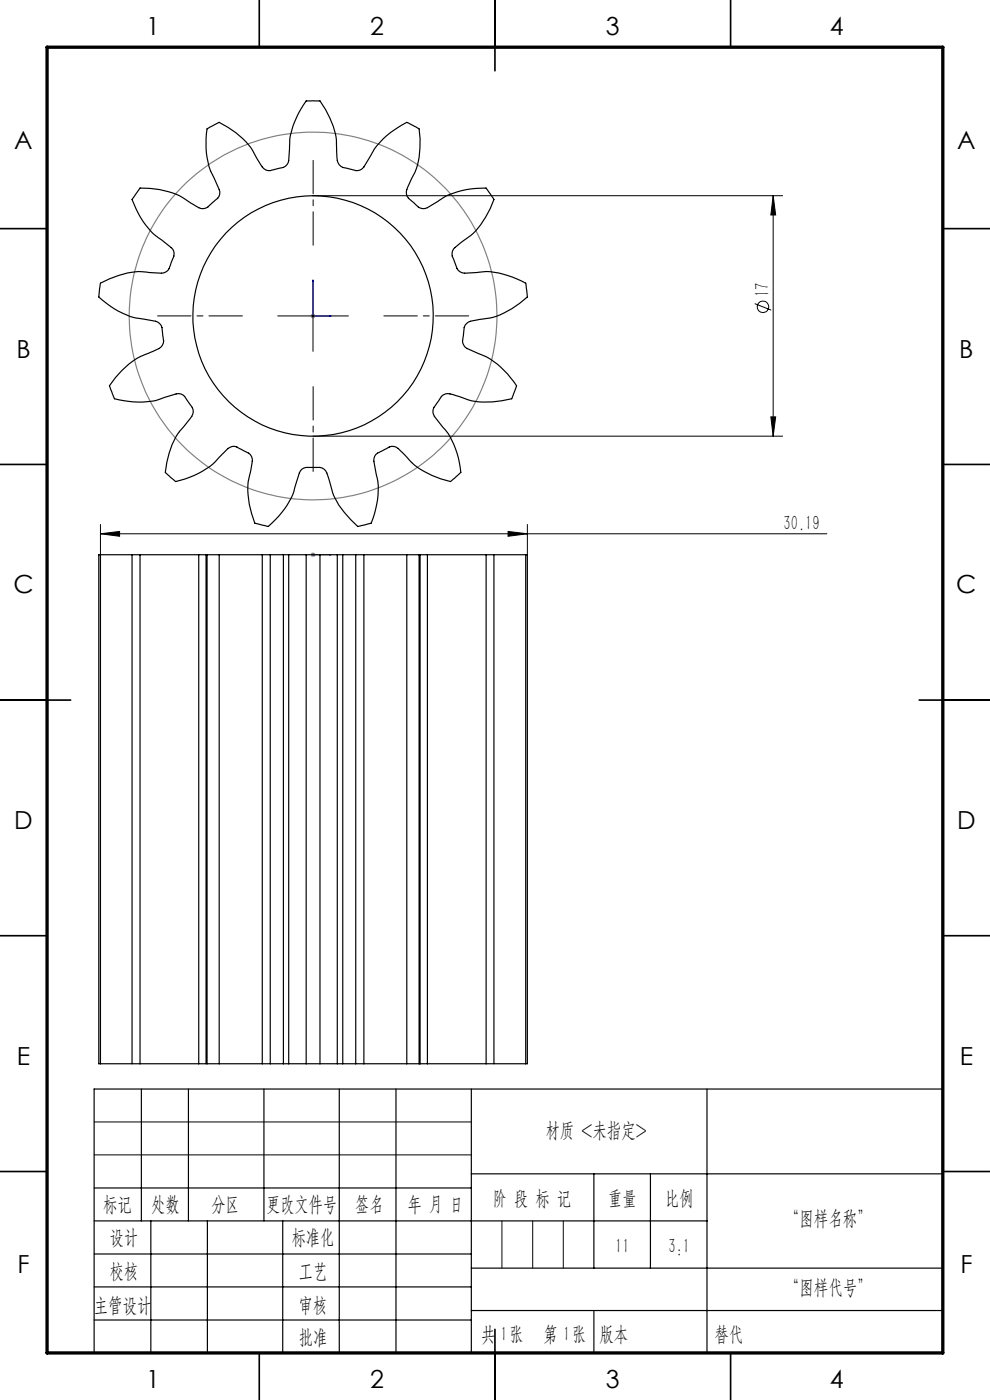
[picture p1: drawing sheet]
<svg xmlns="http://www.w3.org/2000/svg" width="210mm" height="297mm" viewBox="0 0 210 297" stroke-linecap="round" stroke-linejoin="round" font-family="sans-serif">
<g fill="none" stroke="#000" stroke-width=".21">
<path d="M66.4 41.5h99.6M66.4 59.5v15M164 41.5l.5 4.1h-1zM164 41.5v51M58.9 67h15M160.1 64.4l3.5 1.4M66.4 92.5h99.6M163.5 88.4h1l-.5 4.1zM21.3 113.2l4.1-.5v1.1zM21.3 111.3v6.4M21.3 113.2h154.1M107.8 112.7l4.1 .5-4.1 .6z"/>
<path d="M111.9 111.3v6.4M20 238h80M20 245h80"/>
<circle cx="161.8" cy="65.1" r="1.2"/>
</g>
<path d="M66.4 59.4l.1 .4h-.2zM66.4 59.4v7.6h3.8M69.8 67h.4l-.4 .1zM66.3 117.7h.2zM66.4 117.7h.1M66.4 117.7h3.8M70.2 117.7h-.3h.3" fill="none" stroke="#00f" stroke-width=".21"/>
<path d="M65.9 67h1M66 66.7l.7 .7M66.4 66.5v1M66.7 66.7l-.7 .7M65.9 117.7h1M66 117.3l.7 .7M66.4 117.2v1M66.7 117.3l-.7 .7" fill="none" stroke="#808080" stroke-width=".21"/>
<circle cx="66.4" cy="67" r="39" fill="none" stroke="#808080" stroke-width=".25"/>
<g fill="none" stroke="#000" stroke-width=".25">
<path d="M30 231v28M40 231v28M56 231v28M72 231v56M84 231v56M100 231v56M150 231v56M200 231h-180v56M20 252h80M20 259h130M32 259v28M44 259v28"/>
<path d="M60 259v28M100 249h100M126 249v20M138 249v20M20 266h80M20 273h80M100 269h100M100 278h100M20 280h80"/>
</g>
<g fill="none" stroke="#000" stroke-width=".35">
<path d="M55 0v10M105 0v15M155 0v10M0 48.5h10M200 48.5h10M0 98.5h10M200 98.5h10M0 148.5h15M195 148.5h15M0 198.5h10M200 198.5h10M0 248.5h10"/>
<path d="M200 248.5h10M55 287v10M105 282v15M155 287v10"/>
</g>
<path d="M10 10h190v277h-190z" fill="none" stroke="#000" stroke-width=".7"/>
<path d="M106.5 259v10M113 259v10M119.5 259v10" fill="none" stroke="#0a0605" stroke-width=".21"/>
<path d="M126 278v9" fill="none" stroke="#0a0605" stroke-width=".25"/>
<path d="M66.4 52v-18M51.4 67h-18M81.4 67h18M66.4 82v18" fill="none" stroke="#000" stroke-width=".21" stroke-dasharray="30.5 1.3 1.3 1.3" stroke-dashoffset="23.4"/>
<g fill="#00f">
<path d="M69.8 67h.4l-.4 .1zM66.4 59.4l.1 .4h-.2z"/>
<path d="M69.9 117.7h.3zM66.3 117.7h.2z"/>
</g>
<g fill="#000">
<path d="M164 41.5l.5 4.1h-1zM163.5 88.4h1l-.5 4.1z"/>
<path d="M21.3 113.2l4.1-.5v1.1zM107.8 112.7l4.1 .5-4.1 .6z"/>
</g>
<g fill="none" stroke="#000" stroke-width=".25">
<path d="M36.9 54.3a1.65 1.65 0 0 0-.6-1.8l-3.4-2.6a18 18 0 0 1-4.9-7.6l1.7-2.4a15.5 15.5 0 0 1 9.2 2.1l2.1 1.4a3 3 0 0 0 2.6 .8l.5-.2 1.8-1.7a1.68 1.68 0 0 0 .6-2.1l-1.9-4a17.7 17.7 0 0 1-.7-8.9l2.6-1.3a16.7 16.7 0 0 1 7.1 5.9l1.6 3a2.15 2.15 0 0 0 3.2 1l1.4-.3a1.74 1.74 0 0 0 1.4-1.6l.3-4.4a18.6 18.6 0 0 1 3.4-8.2h3a17.1 17.1 0 0 1 3.5 8.5l.1 3.5a2.16 2.16 0 0 0 2.3 2.3l1.3 .4a1.69 1.69 0 0 0 2.1-.7l2.2-3.7a18.4 18.4 0 0 1 6.9-5.7l2.6 1.3a16.4 16.4 0 0 1-1 9.5l-1.1 2.2a3.1 3.1 0 0 0-.4 2.7l2.1 2a1.8 1.8 0 0 0 2.2 .4l3.7-2.4a18.7 18.7 0 0 1 8.7-1.8l1.7 2.4a16.8 16.8 0 0 1-5 7.7l-2.8 2.1a2.13 2.13 0 0 0-.7 3.2l.5 1.4a1.7 1.7 0 0 0 1.8 1.3l4.2-.4a17 17 0 0 1 8.7 2.5l.4 2.9a16.9 16.9 0 0 1-8 4.5l-2.8 .4a3 3 0 0 0-2.5 1.1l-.4 3a1.73 1.73 0 0 0 .9 1.9l4.1 1.8a18.5 18.5 0 0 1 6.4 6.1l-1.1 2.8a16.5 16.5 0 0 1-9.1 .2l-3.3-1.1a2.14 2.14 0 0 0-3 1.3l-.8 1.1a1.78 1.78 0 0 0-.2 2.2l2.7 3.4a17.5 17.5 0 0 1 3 8.5l-2.2 2a15.8 15.8 0 0 1-8.3-4.1l-2.4-2.5a2.1 2.1 0 0 0-3.2-.3l-1.3 .7a1.63 1.63 0 0 0-1.1 1.9l.9 4.2a18.3 18.3 0 0 1-1.5 8.9l-2.8 .7a17.4 17.4 0 0 1-5.4-7.4l-1-3.4a2.17 2.17 0 0 0-2.8-1.7h-1.4a1.74 1.74 0 0 0-1.8 1.1l-1.2 4.2a18.4 18.4 0 0 1-5.4 7.2l-2.9-.7a16.8 16.8 0 0 1-1.3-9.1l.7-3.4a2.13 2.13 0 0 0-1.6-2.8l-1.3-.7a1.65 1.65 0 0 0-2.1 .1l-3 3.1a18.2 18.2 0 0 1-8.1 4l-2.2-2a17.2 17.2 0 0 1 2.9-8.6l1.9-2.2a3.1 3.1 0 0 0 1.1-2.5l-1.6-2.5a1.7 1.7 0 0 0-2-.8l-4.2 1.3a19 19 0 0 1-8.9-.3l-1.1-2.8a15.9 15.9 0 0 1 6.8-6.2l3.1-1.4a2.11 2.11 0 0 0 1.4-2.9l-.1-1.5a1.76 1.76 0 0 0-1.4-1.6l-4.2-.8a18.1 18.1 0 0 1-7.8-4.4l.3-2.9a16.8 16.8 0 0 1 8.9-2.5l3.4 .3a2.11 2.11 0 0 0 2.6-1.9l.7-1.7M21.3 117.7v108M21.3 117.7h6.6M21.3 117.7h-.3v108h.3M29.7 117.7v108M29.7 117.7h12.5M29.7 117.7h-1.7v108h1.7M42.2 117.7v108M42.2 117.7h1.4M43.9 117.7h-.2v108h.2M43.9 117.7v108M43.9 117.7h2.6"/>
<path d="M46.5 117.7v108M46.5 117.7h9.1M55.6 117.7v108M55.6 117.7h1.7M57.3 117.7v108M57.3 117.7h2.8M60.1 117.7v108M60.1 117.7h1.1M61.2 117.7v108M61.2 117.7h3.7M64.9 117.7v108M64.9 117.7h3"/>
<path d="M67.9 117.7v108M67.9 117.7h3.6M71.5 117.7v108M71.5 117.7h1.2M72.7 117.7v108M72.7 117.7h2.8M75.5 117.7v108M75.5 117.7h1.7M77.2 117.7v108M77.2 117.7h9.1M86.3 117.7v108M86.3 117.7h2.6"/>
<path d="M88.9 117.7h.2v108h-.2M88.9 117.7v108M89.2 117.7h1.5M90.7 117.7v108M90.7 117.7h12.4M103.1 117.7v108M103.1 117.7h1.7v108h-1.7M104.9 117.7h6.6M111.5 117.7v108M111.5 117.7h.4v108h-.4M21.3 225.7h6.6M29.7 225.7h12.5"/>
<path d="M42.2 225.7h1.4M43.9 225.7h2.6M46.5 225.7h9.1M55.6 225.7h1.7M57.3 225.7h2.8M60.1 225.7h1.1M61.2 225.7h3.7M64.9 225.7h3M67.9 225.7h3.6M71.5 225.7h1.2M72.7 225.7h2.8M75.5 225.7h1.7"/>
<path d="M77.2 225.7h9.1M86.3 225.7h2.6M89.2 225.7h1.5M90.7 225.7h12.4M104.9 225.7h6.6"/>
<circle cx="66.4" cy="67" r="25.5"/>
</g>
<g font-size="5.3">
<text x="31" y="7.4">1</text>
<text x="78.5" y="7.4">2</text>
<text x="128.5" y="7.4">3</text>
<text x="176" y="7.4">4</text>
<text x="3" y="31.7">A</text>
<text x="203" y="31.7">A</text>
<text x="3.5" y="75.9">B</text>
<text x="203.5" y="75.9">B</text>
<text x="2.8" y="125.9">C</text>
<text x="202.8" y="125.9">C</text>
<text x="3" y="175.9">D</text>
<text x="203" y="175.9">D</text>
<text x="3.6" y="225.9">E</text>
<text x="203.6" y="225.9">E</text>
<text x="3.7" y="270.2">F</text>
<text x="203.7" y="270.2">F</text>
<text x="31" y="294.4">1</text>
<text x="78.5" y="294.4">2</text>
<text x="128.5" y="294.4">3</text>
<text x="176" y="294.4">4</text>
</g>
<g font-size="4.4">
<text x="163.2" y="63.1" transform="rotate(-90 163.2 63.1)">17</text>
<text x="166.2" y="112.4">30.19</text>
<text x="115.7" y="241.2">材质 &lt;未指定&gt;</text>
<text x="21.9" y="256.9">标记</text>
<text x="32.1" y="256.9">处数</text>
<text x="44.9" y="256.9">分区</text>
<text x="56.5" y="256.9">更改文件号</text>
<text x="75.4" y="256.9">签名</text>
<text x="86.5" y="256.9">年 月 日</text>
<text x="104.5" y="255.6">阶 段 标 记</text>
<text x="129" y="255.6">重量</text>
<text x="141.1" y="255.6">比例</text>
<text x="23.3" y="263.9">设计</text>
<text x="61.9" y="263.9">标准化</text>
<text x="166.5" y="259.8">“图样名称”</text>
<text x="130.5" y="265.7">11</text>
<text x="141.8" y="265.7">3:1</text>
<text x="23.3" y="271.1">校核</text>
<text x="63.4" y="271">工艺</text>
<text x="166.5" y="274.6">“图样代号”</text>
<text x="19.9" y="278.3">主管设计</text>
<text x="63.4" y="278.3">审核</text>
<text x="63.4" y="285.2">批准</text>
<text x="102" y="284.4">共 张</text>
<text x="106.1" y="284.4">1</text>
<text x="115.3" y="284.4">第 张</text>
<text x="119.5" y="284.4">1</text>
<text x="127.1" y="284.4">版本</text>
</g>
<text font-size="4.4" fill="#0a0605" x="151.6" y="284.4">替代</text>
</svg>
